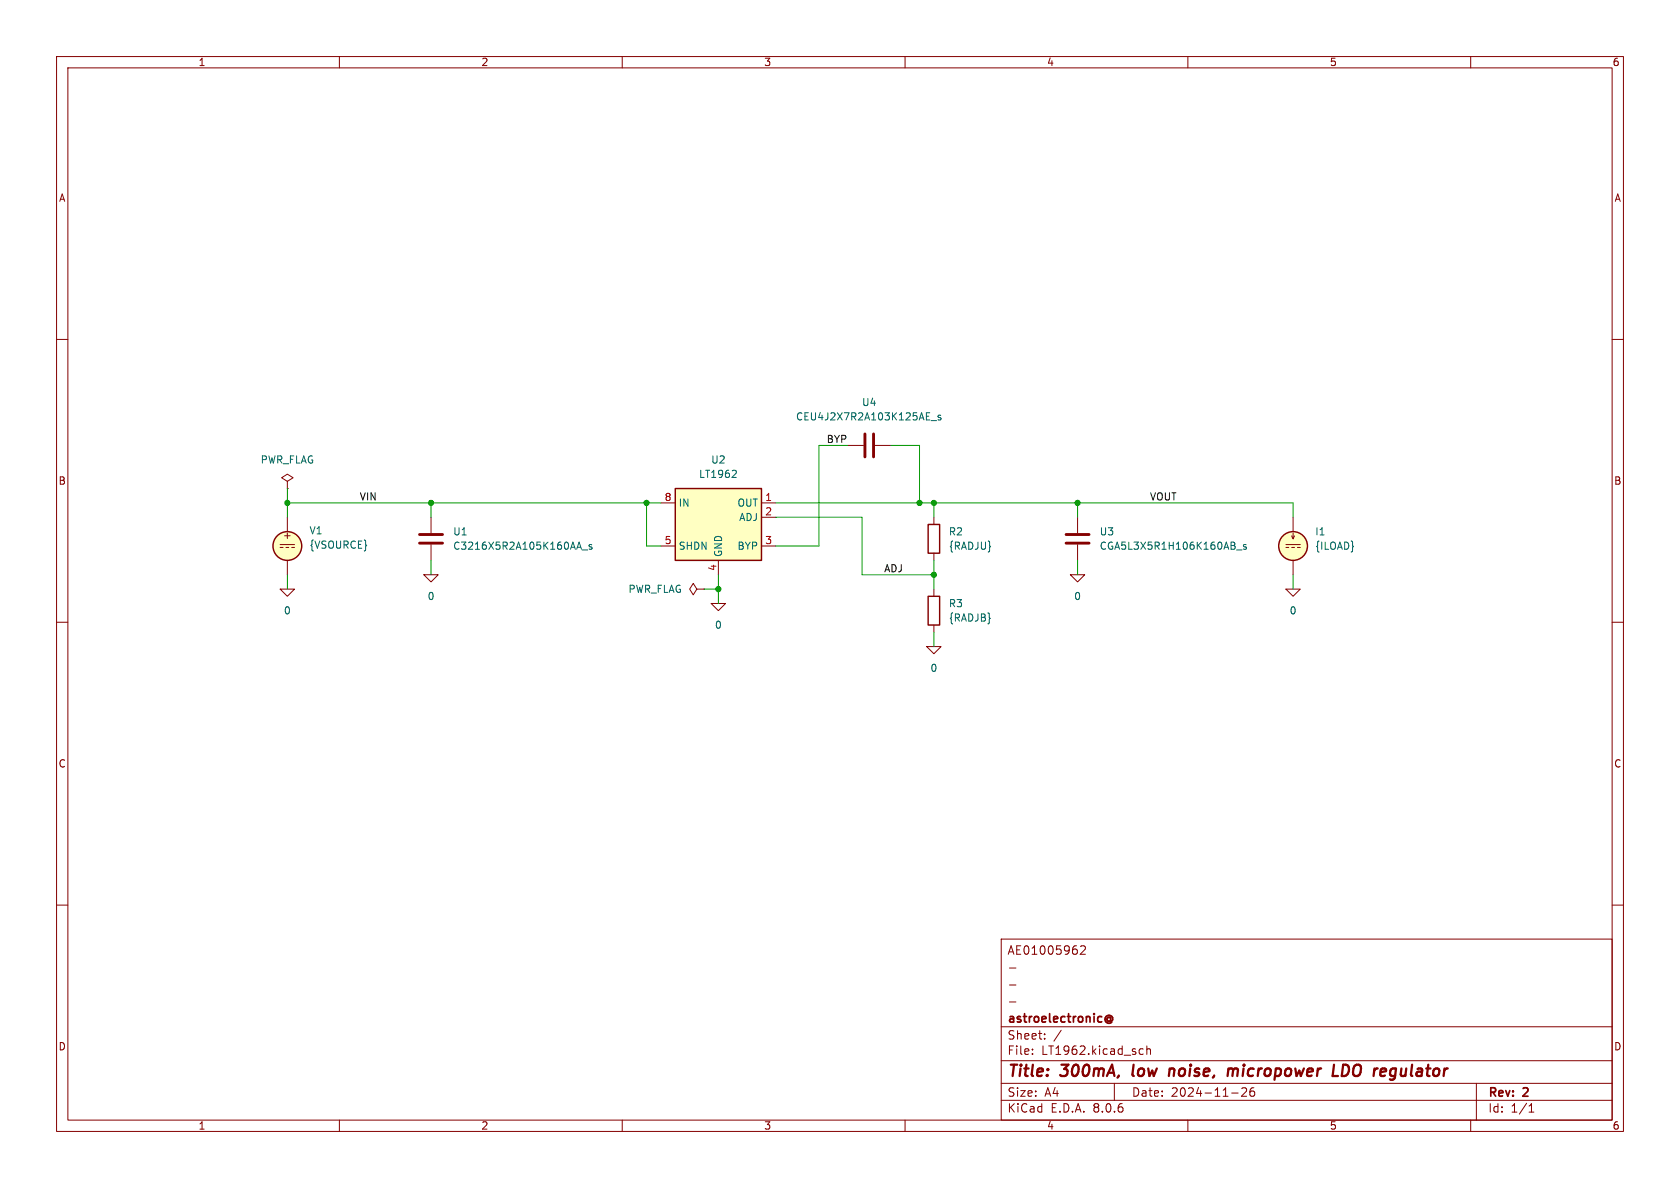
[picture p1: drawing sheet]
(kicad_sch
 (version 20231120)
 (generator "eeschema")
 (generator_version "8.0")
 (paper "A4")
 (title_block
  (title "300mA, low noise, micropower LDO regulator")
  (date "2024-11-26")
  (rev "2")
  (company "astroelectronic@")
  (comment 1 "-")
  (comment 2 "-")
  (comment 3 "-")
  (comment 4 "AE01005962"))
 (lib_symbols
  (symbol "C_1"
   (pin_numbers hide)
   (pin_names
    (offset 0.254)) (exclude_from_sim no) (in_bom yes) (on_board yes)
   (property "Reference" "C" (at 0.635 2.54 0) (effects (font (size 1.27 1.27)) (justify left)))
   (property "Value" "C_1" (at 0.635 -2.54 0) (effects (font (size 1.27 1.27)) (justify left)))
   (property "Footprint" "" (at 0.9652 -3.81 0) (effects (font (size 1.27 1.27)) (hide yes)))
   (property "Datasheet" "~" (at 0 0 0) (effects (font (size 1.27 1.27)) (hide yes)))
   (property "Description" "Unpolarized capacitor" (at 0 0 0) (effects (font (size 1.27 1.27)) (hide yes)))
   (symbol "C_1_0_1"
    (polyline (pts (xy -2.032 -0.762) (xy 2.032 -0.762)) (stroke (width 0.508) (type default)) (fill (type none)))
    (polyline (pts (xy -2.032 0.762) (xy 2.032 0.762)) (stroke (width 0.508) (type default)) (fill (type none))))
   (symbol "C_1_1_1"
    (pin passive line (at 0 3.81 270) (length 2.794) (name "~" (effects (font (size 1.27 1.27)))) (number "1" (effects (font (size 1.27 1.27)))))
    (pin passive line (at 0 -3.81 90) (length 2.794) (name "~" (effects (font (size 1.27 1.27)))) (number "2" (effects (font (size 1.27 1.27)))))))
  (symbol "C_2"
   (pin_numbers hide)
   (pin_names
    (offset 0.254)) (exclude_from_sim no) (in_bom yes) (on_board yes)
   (property "Reference" "C" (at 0.635 2.54 0) (effects (font (size 1.27 1.27)) (justify left)))
   (property "Value" "C_2" (at 0.635 -2.54 0) (effects (font (size 1.27 1.27)) (justify left)))
   (property "Footprint" "" (at 0.9652 -3.81 0) (effects (font (size 1.27 1.27)) (hide yes)))
   (property "Datasheet" "~" (at 0 0 0) (effects (font (size 1.27 1.27)) (hide yes)))
   (property "Description" "Unpolarized capacitor" (at 0 0 0) (effects (font (size 1.27 1.27)) (hide yes)))
   (symbol "C_2_0_1"
    (polyline (pts (xy -2.032 -0.762) (xy 2.032 -0.762)) (stroke (width 0.508) (type default)) (fill (type none)))
    (polyline (pts (xy -2.032 0.762) (xy 2.032 0.762)) (stroke (width 0.508) (type default)) (fill (type none))))
   (symbol "C_2_1_1"
    (pin passive line (at 0 3.81 270) (length 2.794) (name "~" (effects (font (size 1.27 1.27)))) (number "1" (effects (font (size 1.27 1.27)))))
    (pin passive line (at 0 -3.81 90) (length 2.794) (name "~" (effects (font (size 1.27 1.27)))) (number "2" (effects (font (size 1.27 1.27)))))))
  (symbol "LT1962:0"
   (power)
   (pin_names
    (offset 0)) (exclude_from_sim no) (in_bom yes) (on_board yes)
   (property "Reference" "#GND" (at 0 -2.54 0) (effects (font (size 1.27 1.27)) (hide yes)))
   (property "Value" "0" (at 0 -1.778 0) (effects (font (size 1.27 1.27))))
   (property "Footprint" "" (at 0 0 0) (effects (font (size 1.27 1.27)) (hide yes)))
   (property "Datasheet" "~" (at 0 0 0) (effects (font (size 1.27 1.27)) (hide yes)))
   (property "Description" "0V reference potential for simulation" (at 0 0 0) (effects (font (size 1.27 1.27)) (hide yes)))
   (symbol "0_0_1"
    (polyline (pts (xy -1.27 0) (xy 0 -1.27) (xy 1.27 0) (xy -1.27 0)) (stroke (width 0) (type default)) (fill (type none))))
   (symbol "0_1_1"
    (pin power_in line (at 0 0 0) (length 0) hide (name "0" (effects (font (size 1.016 1.016)))) (number "1" (effects (font (size 1.016 1.016)))))))
  (symbol "LT1962:C"
   (pin_numbers hide)
   (pin_names
    (offset 0.254)) (exclude_from_sim no) (in_bom yes) (on_board yes)
   (property "Reference" "C" (at 0.635 2.54 0) (effects (font (size 1.27 1.27)) (justify left)))
   (property "Value" "C" (at 0.635 -2.54 0) (effects (font (size 1.27 1.27)) (justify left)))
   (property "Footprint" "" (at 0.9652 -3.81 0) (effects (font (size 1.27 1.27)) (hide yes)))
   (property "Datasheet" "~" (at 0 0 0) (effects (font (size 1.27 1.27)) (hide yes)))
   (property "Description" "Unpolarized capacitor" (at 0 0 0) (effects (font (size 1.27 1.27)) (hide yes)))
   (symbol "C_0_1"
    (polyline (pts (xy -2.032 -0.762) (xy 2.032 -0.762)) (stroke (width 0.508) (type default)) (fill (type none)))
    (polyline (pts (xy -2.032 0.762) (xy 2.032 0.762)) (stroke (width 0.508) (type default)) (fill (type none))))
   (symbol "C_1_1"
    (pin passive line (at 0 3.81 270) (length 2.794) (name "~" (effects (font (size 1.27 1.27)))) (number "1" (effects (font (size 1.27 1.27)))))
    (pin passive line (at 0 -3.81 90) (length 2.794) (name "~" (effects (font (size 1.27 1.27)))) (number "2" (effects (font (size 1.27 1.27)))))))
  (symbol "LT1962:IDC"
   (pin_numbers hide)
   (pin_names
    (offset 0.0254)) (exclude_from_sim no) (in_bom yes) (on_board yes)
   (property "Reference" "I" (at 2.54 2.54 0) (effects (font (size 1.27 1.27)) (justify left)))
   (property "Value" "1" (at 2.54 0 0) (effects (font (size 1.27 1.27)) (justify left)))
   (property "Footprint" "" (at 0 0 0) (effects (font (size 1.27 1.27)) (hide yes)))
   (property "Datasheet" "~" (at 0 0 0) (effects (font (size 1.27 1.27)) (hide yes)))
   (property "Description" "Current source, DC" (at 0 0 0) (effects (font (size 1.27 1.27)) (hide yes)))
   (property "Sim.Pins" "1=+ 2=-" (at 0 0 0) (effects (font (size 1.27 1.27)) (hide yes)))
   (property "Sim.Type" "DC" (at 0 0 0) (effects (font (size 1.27 1.27)) (hide yes)))
   (property "Sim.Device" "I" (at 0 0 0) (effects (font (size 1.27 1.27)) (justify left) (hide yes)))
   (property "Spice_Netlist_Enabled" "Y" (at 0 0 0) (effects (font (size 1.27 1.27)) (justify left) (hide yes)))
   (symbol "IDC_0_0"
    (polyline (pts (xy -1.27 0.254) (xy 1.27 0.254)) (stroke (width 0) (type default)) (fill (type none)))
    (polyline (pts (xy -0.762 -0.254) (xy -1.27 -0.254)) (stroke (width 0) (type default)) (fill (type none)))
    (polyline (pts (xy 0.254 -0.254) (xy -0.254 -0.254)) (stroke (width 0) (type default)) (fill (type none)))
    (polyline (pts (xy 1.27 -0.254) (xy 0.762 -0.254)) (stroke (width 0) (type default)) (fill (type none))))
   (symbol "IDC_0_1"
    (polyline (pts (xy 0 1.27) (xy 0 2.286)) (stroke (width 0) (type default)) (fill (type none)))
    (polyline (pts (xy -0.254 1.778) (xy 0 1.27) (xy 0.254 1.778)) (stroke (width 0) (type default)) (fill (type none)))
    (circle (center 0 0) (radius 2.54) (stroke (width 0.254) (type default)) (fill (type background))))
   (symbol "IDC_1_1"
    (pin passive line (at 0 5.08 270) (length 2.54) (name "~" (effects (font (size 1.27 1.27)))) (number "1" (effects (font (size 1.27 1.27)))))
    (pin passive line (at 0 -5.08 90) (length 2.54) (name "~" (effects (font (size 1.27 1.27)))) (number "2" (effects (font (size 1.27 1.27)))))))
  (symbol "LT1962:LT1962" (exclude_from_sim no) (in_bom yes) (on_board yes)
   (property "Reference" "U" (at -7.62 8.89 0) (effects (font (size 1.27 1.27)) (justify left)))
   (property "Value" "LT1962" (at 1.27 -6.35 0) (effects (font (size 1.27 1.27)) (justify left)))
   (property "Footprint" "Package_SO:MSOP-8_3x3mm_P0.65mm" (at 0 -8.89 0) (effects (font (size 1.27 1.27)) (hide yes)))
   (property "Datasheet" "https://www.analog.com/en/products/lt1962.html" (at 0 -13.97 0) (effects (font (size 1.27 1.27)) (hide yes)))
   (property "Description" "300mA, Low Noise, Micropower LDO Regulator" (at 0 0 0) (effects (font (size 1.27 1.27)) (hide yes)))
   (symbol "LT1962_0_1"
    (rectangle (start -7.62 7.62) (end 7.62 -5.08) (stroke (width 0.254) (type default)) (fill (type background))))
   (symbol "LT1962_1_1"
    (pin passive line (at 10.16 5.08 180) (length 2.54) (name "OUT" (effects (font (size 1.27 1.27)))) (number "1" (effects (font (size 1.27 1.27)))))
    (pin passive line (at 10.16 2.54 180) (length 2.54) (name "ADJ" (effects (font (size 1.27 1.27)))) (number "2" (effects (font (size 1.27 1.27)))))
    (pin passive line (at 10.16 -2.54 180) (length 2.54) (name "BYP" (effects (font (size 1.27 1.27)))) (number "3" (effects (font (size 1.27 1.27)))))
    (pin passive line (at 0 -7.62 90) (length 2.54) (name "GND" (effects (font (size 1.27 1.27)))) (number "4" (effects (font (size 1.27 1.27)))))
    (pin passive line (at -10.16 -2.54 0) (length 2.54) (name "SHDN" (effects (font (size 1.27 1.27)))) (number "5" (effects (font (size 1.27 1.27)))))
    (pin passive line (at -10.16 5.08 0) (length 2.54) (name "IN" (effects (font (size 1.27 1.27)))) (number "8" (effects (font (size 1.27 1.27)))))))
  (symbol "LT1962:PWR_FLAG"
   (power)
   (pin_numbers hide)
   (pin_names
    (offset 0) hide) (exclude_from_sim no) (in_bom yes) (on_board yes)
   (property "Reference" "#FLG" (at 0 1.905 0) (effects (font (size 1.27 1.27)) (hide yes)))
   (property "Value" "PWR_FLAG" (at 0 3.81 0) (effects (font (size 1.27 1.27))))
   (property "Footprint" "" (at 0 0 0) (effects (font (size 1.27 1.27)) (hide yes)))
   (property "Datasheet" "~" (at 0 0 0) (effects (font (size 1.27 1.27)) (hide yes)))
   (property "Description" "Special symbol for telling ERC where power comes from" (at 0 0 0) (effects (font (size 1.27 1.27)) (hide yes)))
   (symbol "PWR_FLAG_0_0"
    (pin power_out line (at 0 0 90) (length 0) (name "pwr" (effects (font (size 1.27 1.27)))) (number "1" (effects (font (size 1.27 1.27))))))
   (symbol "PWR_FLAG_0_1"
    (polyline (pts (xy 0 0) (xy 0 1.27) (xy -1.016 1.905) (xy 0 2.54) (xy 1.016 1.905) (xy 0 1.27)) (stroke (width 0) (type default)) (fill (type none)))))
  (symbol "LT1962:R"
   (pin_numbers hide)
   (pin_names
    (offset 0)) (exclude_from_sim no) (in_bom yes) (on_board yes)
   (property "Reference" "R" (at 2.032 0 90) (effects (font (size 1.27 1.27))))
   (property "Value" "R" (at 0 0 90) (effects (font (size 1.27 1.27))))
   (property "Footprint" "" (at -1.778 0 90) (effects (font (size 1.27 1.27)) (hide yes)))
   (property "Datasheet" "~" (at 0 0 0) (effects (font (size 1.27 1.27)) (hide yes)))
   (property "Description" "Resistor" (at 0 0 0) (effects (font (size 1.27 1.27)) (hide yes)))
   (symbol "R_0_1"
    (rectangle (start -1.016 -2.54) (end 1.016 2.54) (stroke (width 0.254) (type default)) (fill (type none))))
   (symbol "R_1_1"
    (pin passive line (at 0 3.81 270) (length 1.27) (name "~" (effects (font (size 1.27 1.27)))) (number "1" (effects (font (size 1.27 1.27)))))
    (pin passive line (at 0 -3.81 90) (length 1.27) (name "~" (effects (font (size 1.27 1.27)))) (number "2" (effects (font (size 1.27 1.27)))))))
  (symbol "LT1962:VDC"
   (pin_numbers hide)
   (pin_names
    (offset 0.0254)) (exclude_from_sim no) (in_bom yes) (on_board yes)
   (property "Reference" "V" (at 2.54 2.54 0) (effects (font (size 1.27 1.27)) (justify left)))
   (property "Value" "1" (at 2.54 0 0) (effects (font (size 1.27 1.27)) (justify left)))
   (property "Footprint" "" (at 0 0 0) (effects (font (size 1.27 1.27)) (hide yes)))
   (property "Datasheet" "~" (at 0 0 0) (effects (font (size 1.27 1.27)) (hide yes)))
   (property "Description" "Voltage source, DC" (at 0 0 0) (effects (font (size 1.27 1.27)) (hide yes)))
   (property "Sim.Pins" "1=+ 2=-" (at 0 0 0) (effects (font (size 1.27 1.27)) (hide yes)))
   (property "Sim.Type" "DC" (at 0 0 0) (effects (font (size 1.27 1.27)) (hide yes)))
   (property "Sim.Device" "V" (at 0 0 0) (effects (font (size 1.27 1.27)) (justify left) (hide yes)))
   (property "Spice_Netlist_Enabled" "Y" (at 0 0 0) (effects (font (size 1.27 1.27)) (justify left) (hide yes)))
   (symbol "VDC_0_0"
    (polyline (pts (xy -1.27 0.254) (xy 1.27 0.254)) (stroke (width 0) (type default)) (fill (type none)))
    (polyline (pts (xy -0.762 -0.254) (xy -1.27 -0.254)) (stroke (width 0) (type default)) (fill (type none)))
    (polyline (pts (xy 0.254 -0.254) (xy -0.254 -0.254)) (stroke (width 0) (type default)) (fill (type none)))
    (polyline (pts (xy 1.27 -0.254) (xy 0.762 -0.254)) (stroke (width 0) (type default)) (fill (type none)))
    (text "+" (at 0 1.905 0) (effects (font (size 1.27 1.27)))))
   (symbol "VDC_0_1"
    (circle (center 0 0) (radius 2.54) (stroke (width 0.254) (type default)) (fill (type background))))
   (symbol "VDC_1_1"
    (pin passive line (at 0 5.08 270) (length 2.54) (name "~" (effects (font (size 1.27 1.27)))) (number "1" (effects (font (size 1.27 1.27)))))
    (pin passive line (at 0 -5.08 90) (length 2.54) (name "~" (effects (font (size 1.27 1.27)))) (number "2" (effects (font (size 1.27 1.27))))))))
 (junction
  (at 190.5 88.9)
  (diameter 0)
  (color 0 0 0 0))
 (junction
  (at 165.1 88.9)
  (diameter 0)
  (color 0 0 0 0))
 (junction
  (at 165.1 101.6)
  (diameter 0)
  (color 0 0 0 0))
 (junction
  (at 114.3 88.9)
  (diameter 0)
  (color 0 0 0 0))
 (junction
  (at 50.8 88.9)
  (diameter 0)
  (color 0 0 0 0))
 (junction
  (at 76.2 88.9)
  (diameter 0)
  (color 0 0 0 0))
 (junction
  (at 127 104.14)
  (diameter 0)
  (color 0 0 0 0))
 (junction
  (at 162.56 88.9)
  (diameter 0)
  (color 0 0 0 0))
 (wire
  (pts (xy 228.6 91.44) (xy 228.6 88.9))
  (stroke (width 0) (type default)))
 (wire
  (pts (xy 165.1 101.6) (xy 165.1 104.14))
  (stroke (width 0) (type default)))
 (wire
  (pts (xy 137.16 88.9) (xy 162.56 88.9))
  (stroke (width 0) (type default)))
 (wire
  (pts (xy 162.56 78.74) (xy 162.56 88.9))
  (stroke (width 0) (type default)))
 (wire
  (pts (xy 76.2 99.06) (xy 76.2 101.6))
  (stroke (width 0) (type default)))
 (wire
  (pts (xy 190.5 99.06) (xy 190.5 101.6))
  (stroke (width 0) (type default)))
 (wire
  (pts (xy 165.1 88.9) (xy 190.5 88.9))
  (stroke (width 0) (type default)))
 (wire
  (pts (xy 157.48 78.74) (xy 162.56 78.74))
  (stroke (width 0) (type default)))
 (wire
  (pts (xy 152.4 101.6) (xy 152.4 91.44))
  (stroke (width 0) (type default)))
 (wire
  (pts (xy 127 101.6) (xy 127 104.14))
  (stroke (width 0) (type default)))
 (wire
  (pts (xy 190.5 91.44) (xy 190.5 88.9))
  (stroke (width 0) (type default)))
 (wire
  (pts (xy 162.56 88.9) (xy 165.1 88.9))
  (stroke (width 0) (type default)))
 (wire
  (pts (xy 165.1 111.76) (xy 165.1 114.3))
  (stroke (width 0) (type default)))
 (wire
  (pts (xy 144.78 96.52) (xy 144.78 78.74))
  (stroke (width 0) (type default)))
 (wire
  (pts (xy 114.3 88.9) (xy 116.84 88.9))
  (stroke (width 0) (type default)))
 (wire
  (pts (xy 228.6 101.6) (xy 228.6 104.14))
  (stroke (width 0) (type default)))
 (wire
  (pts (xy 190.5 88.9) (xy 228.6 88.9))
  (stroke (width 0) (type default)))
 (wire
  (pts (xy 116.84 96.52) (xy 114.3 96.52))
  (stroke (width 0) (type default)))
 (wire
  (pts (xy 50.8 88.9) (xy 76.2 88.9))
  (stroke (width 0) (type default)))
 (wire
  (pts (xy 152.4 91.44) (xy 137.16 91.44))
  (stroke (width 0) (type default)))
 (wire
  (pts (xy 76.2 88.9) (xy 114.3 88.9))
  (stroke (width 0) (type default)))
 (wire
  (pts (xy 144.78 78.74) (xy 149.86 78.74))
  (stroke (width 0) (type default)))
 (wire
  (pts (xy 76.2 88.9) (xy 76.2 91.44))
  (stroke (width 0) (type default)))
 (wire
  (pts (xy 127 104.14) (xy 124.46 104.14))
  (stroke (width 0) (type default)))
 (wire
  (pts (xy 127 104.14) (xy 127 106.68))
  (stroke (width 0) (type default)))
 (wire
  (pts (xy 165.1 88.9) (xy 165.1 91.44))
  (stroke (width 0) (type default)))
 (wire
  (pts (xy 50.8 91.44) (xy 50.8 88.9))
  (stroke (width 0) (type default)))
 (wire
  (pts (xy 50.8 86.36) (xy 50.8 88.9))
  (stroke (width 0) (type default)))
 (wire
  (pts (xy 165.1 99.06) (xy 165.1 101.6))
  (stroke (width 0) (type default)))
 (wire
  (pts (xy 50.8 101.6) (xy 50.8 104.14))
  (stroke (width 0) (type default)))
 (wire
  (pts (xy 152.4 101.6) (xy 165.1 101.6))
  (stroke (width 0) (type default)))
 (wire
  (pts (xy 137.16 96.52) (xy 144.78 96.52))
  (stroke (width 0) (type default)))
 (wire
  (pts (xy 114.3 88.9) (xy 114.3 96.52))
  (stroke (width 0) (type default)))
 (label "BYP"
  (at 146.05 78.74 0)
  (fields_autoplaced yes)
  (effects (font (size 1.27 1.27)) (justify left bottom)))
 (label "VOUT"
  (at 203.2 88.9 0)
  (fields_autoplaced yes)
  (effects (font (size 1.27 1.27)) (justify left bottom)))
 (label "ADJ"
  (at 156.21 101.6 0)
  (fields_autoplaced yes)
  (effects (font (size 1.27 1.27)) (justify left bottom)))
 (label "VIN"
  (at 63.5 88.9 0)
  (fields_autoplaced yes)
  (effects (font (size 1.27 1.27)) (justify left bottom)))
 (symbol
  (lib_id "LT1962:0")
  (at 76.2 101.6 0)
  (unit 1)
  (exclude_from_sim no)
  (in_bom yes)
  (on_board yes)
  (dnp no)
  (fields_autoplaced yes)
  (property "Reference" "#GND0106" (at 76.2 104.14 0) (effects (font (size 1.27 1.27)) (hide yes)))
  (property "Value" "0" (at 76.2 105.41 0) (effects (font (size 1.27 1.27))))
  (property "Footprint" "" (at 76.2 101.6 0) (effects (font (size 1.27 1.27)) (hide yes)))
  (property "Datasheet" "~" (at 76.2 101.6 0) (effects (font (size 1.27 1.27)) (hide yes)))
  (property "Description" "" (at 76.2 101.6 0) (effects (font (size 1.27 1.27)) (hide yes)))
  (pin "1")
  (instances (project "" (path "" (reference "#GND0106") (unit 1))) (project "" (path "" (reference "#GND0106") (unit 1)))))
 (symbol
  (lib_id "LT1962:LT1962")
  (at 127 93.98 0)
  (unit 1)
  (exclude_from_sim no)
  (in_bom yes)
  (on_board yes)
  (dnp no)
  (fields_autoplaced yes)
  (property "Reference" "U2" (at 127 81.28 0) (effects (font (size 1.27 1.27))))
  (property "Value" "LT1962" (at 127 83.82 0) (effects (font (size 1.27 1.27))))
  (property "Footprint" "Package_SO:MSOP-8_3x3mm_P0.65mm" (at 127 102.87 0) (effects (font (size 1.27 1.27)) (hide yes)))
  (property "Datasheet" "https://www.analog.com/en/products/lt1962.html" (at 127 107.95 0) (effects (font (size 1.27 1.27)) (hide yes)))
  (property "Description" "" (at 127 93.98 0) (effects (font (size 1.27 1.27)) (hide yes)))
  (property "Sim.Device" "SUBCKT" (at 127 93.98 0) (effects (font (size 1.27 1.27)) (hide yes)))
  (property "Sim.Pins" "1=1 2=2 3=3 4=4 5=5 8=8" (at 0 -10.16 0) (effects (font (size 1.27 1.27)) (hide yes)))
  (property "Sim.Library" "_models\\LT1962.lib" (at 127 93.98 0) (effects (font (size 1.27 1.27)) (hide yes)))
  (property "Sim.Name" "LT1962" (at 127 93.98 0) (effects (font (size 1.27 1.27)) (hide yes)))
  (pin "1")
  (pin "2")
  (pin "3")
  (pin "4")
  (pin "5")
  (pin "8")
  (instances (project "" (path "" (reference "U2") (unit 1))) (project "" (path "" (reference "U2") (unit 1)))))
 (symbol
  (lib_id "LT1962:0")
  (at 50.8 104.14 0)
  (unit 1)
  (exclude_from_sim no)
  (in_bom yes)
  (on_board yes)
  (dnp no)
  (fields_autoplaced yes)
  (property "Reference" "#GND0105" (at 50.8 106.68 0) (effects (font (size 1.27 1.27)) (hide yes)))
  (property "Value" "0" (at 50.8 107.95 0) (effects (font (size 1.27 1.27))))
  (property "Footprint" "" (at 50.8 104.14 0) (effects (font (size 1.27 1.27)) (hide yes)))
  (property "Datasheet" "~" (at 50.8 104.14 0) (effects (font (size 1.27 1.27)) (hide yes)))
  (property "Description" "" (at 50.8 104.14 0) (effects (font (size 1.27 1.27)) (hide yes)))
  (pin "1")
  (instances (project "" (path "" (reference "#GND0105") (unit 1))) (project "" (path "" (reference "#GND0105") (unit 1)))))
 (symbol
  (lib_name "LT1962:IDC")
  (lib_id "LT1962:IDC")
  (at 228.6 96.52 0)
  (unit 1)
  (exclude_from_sim no)
  (in_bom yes)
  (on_board yes)
  (dnp no)
  (fields_autoplaced yes)
  (property "Reference" "I1" (at 232.41 93.9799 0) (effects (font (size 1.27 1.27)) (justify left)))
  (property "Value" "{ILOAD}" (at 232.41 96.5199 0) (effects (font (size 1.27 1.27)) (justify left)))
  (property "Footprint" "" (at 228.6 96.52 0) (effects (font (size 1.27 1.27)) (hide yes)))
  (property "Datasheet" "~" (at 228.6 96.52 0) (effects (font (size 1.27 1.27)) (hide yes)))
  (property "Description" "" (at 228.6 96.52 0) (effects (font (size 1.27 1.27)) (hide yes)))
  (property "Sim.Device" "SPICE" (at 228.6 96.52 0) (effects (font (size 1.27 1.27)) (justify left) (hide yes)))
  (property "Sim.Params" "type=\"I\" model=\"{ILOAD}\" lib=\"\"" (at 0 -10.16 0) (effects (font (size 1.27 1.27)) (hide yes)))
  (property "Sim.Pins" "1=1 2=2" (at 0 -10.16 0) (effects (font (size 1.27 1.27)) (hide yes)))
  (pin "1")
  (pin "2")
  (instances (project "" (path "" (reference "I1") (unit 1))) (project "" (path "" (reference "I1") (unit 1)))))
 (symbol
  (lib_id "LT1962:C")
  (at 153.67 78.74 90)
  (unit 1)
  (exclude_from_sim no)
  (in_bom yes)
  (on_board yes)
  (dnp no)
  (fields_autoplaced yes)
  (property "Reference" "U4" (at 153.67 71.12 90) (effects (font (size 1.27 1.27))))
  (property "Value" "CEU4J2X7R2A103K125AE_s" (at 153.67 73.66 90) (effects (font (size 1.27 1.27))))
  (property "Footprint" "" (at 157.48 77.7748 0) (effects (font (size 1.27 1.27)) (hide yes)))
  (property "Datasheet" "~" (at 153.67 78.74 0) (effects (font (size 1.27 1.27)) (hide yes)))
  (property "Description" "" (at 153.67 78.74 0) (effects (font (size 1.27 1.27)) (hide yes)))
  (property "Sim.Device" "SUBCKT" (at 153.67 78.74 0) (effects (font (size 1.27 1.27)) (hide yes)))
  (property "Sim.Pins" "1=n1 2=n2" (at 0 -10.16 0) (effects (font (size 1.27 1.27)) (hide yes)))
  (property "Sim.Library" "_models\\CEU4J2X7R2A103K125AE_s.mod" (at 153.67 78.74 0) (effects (font (size 1.27 1.27)) (hide yes)))
  (property "Sim.Name" "CEU4J2X7R2A103K125AE_s" (at 153.67 78.74 0) (effects (font (size 1.27 1.27)) (hide yes)))
  (pin "1")
  (pin "2")
  (instances (project "" (path "" (reference "U4") (unit 1))) (project "" (path "" (reference "U4") (unit 1)))))
 (symbol
  (lib_id "LT1962:R")
  (at 165.1 95.25 0)
  (unit 1)
  (exclude_from_sim no)
  (in_bom yes)
  (on_board yes)
  (dnp no)
  (fields_autoplaced yes)
  (property "Reference" "R2" (at 167.64 93.9799 0) (effects (font (size 1.27 1.27)) (justify left)))
  (property "Value" "{RADJU}" (at 167.64 96.5199 0) (effects (font (size 1.27 1.27)) (justify left)))
  (property "Footprint" "" (at 163.322 95.25 90) (effects (font (size 1.27 1.27)) (hide yes)))
  (property "Datasheet" "~" (at 165.1 95.25 0) (effects (font (size 1.27 1.27)) (hide yes)))
  (property "Description" "" (at 165.1 95.25 0) (effects (font (size 1.27 1.27)) (hide yes)))
  (pin "1")
  (pin "2"))
 (symbol
  (lib_id "LT1962:0")
  (at 228.6 104.14 0)
  (unit 1)
  (exclude_from_sim no)
  (in_bom yes)
  (on_board yes)
  (dnp no)
  (fields_autoplaced yes)
  (property "Reference" "#GND0102" (at 228.6 106.68 0) (effects (font (size 1.27 1.27)) (hide yes)))
  (property "Value" "0" (at 228.6 107.95 0) (effects (font (size 1.27 1.27))))
  (property "Footprint" "" (at 228.6 104.14 0) (effects (font (size 1.27 1.27)) (hide yes)))
  (property "Datasheet" "~" (at 228.6 104.14 0) (effects (font (size 1.27 1.27)) (hide yes)))
  (property "Description" "" (at 228.6 104.14 0) (effects (font (size 1.27 1.27)) (hide yes)))
  (pin "1")
  (instances (project "" (path "" (reference "#GND0102") (unit 1))) (project "" (path "" (reference "#GND0102") (unit 1)))))
 (symbol
  (lib_id "LT1962:PWR_FLAG")
  (at 124.46 104.14 90)
  (unit 1)
  (exclude_from_sim no)
  (in_bom yes)
  (on_board yes)
  (dnp no)
  (fields_autoplaced yes)
  (property "Reference" "#FLG02" (at 122.555 104.14 0) (effects (font (size 1.27 1.27)) (hide yes)))
  (property "Value" "PWR_FLAG" (at 120.65 104.1399 90) (effects (font (size 1.27 1.27)) (justify left)))
  (property "Footprint" "" (at 124.46 104.14 0) (effects (font (size 1.27 1.27)) (hide yes)))
  (property "Datasheet" "~" (at 124.46 104.14 0) (effects (font (size 1.27 1.27)) (hide yes)))
  (property "Description" "" (at 124.46 104.14 0) (effects (font (size 1.27 1.27)) (hide yes)))
  (pin "1")
  (instances (project "" (path "" (reference "#FLG02") (unit 1))) (project "" (path "" (reference "#FLG02") (unit 1)))))
 (symbol
  (lib_id "LT1962:0")
  (at 165.1 114.3 0)
  (unit 1)
  (exclude_from_sim no)
  (in_bom yes)
  (on_board yes)
  (dnp no)
  (fields_autoplaced yes)
  (property "Reference" "#GND01" (at 165.1 116.84 0) (effects (font (size 1.27 1.27)) (hide yes)))
  (property "Value" "0" (at 165.1 118.11 0) (effects (font (size 1.27 1.27))))
  (property "Footprint" "" (at 165.1 114.3 0) (effects (font (size 1.27 1.27)) (hide yes)))
  (property "Datasheet" "~" (at 165.1 114.3 0) (effects (font (size 1.27 1.27)) (hide yes)))
  (property "Description" "" (at 165.1 114.3 0) (effects (font (size 1.27 1.27)) (hide yes)))
  (pin "1")
  (instances (project "" (path "" (reference "#GND01") (unit 1))) (project "" (path "" (reference "#GND01") (unit 1)))))
 (symbol
  (lib_id "LT1962:R")
  (at 165.1 107.95 0)
  (unit 1)
  (exclude_from_sim no)
  (in_bom yes)
  (on_board yes)
  (dnp no)
  (fields_autoplaced yes)
  (property "Reference" "R3" (at 167.64 106.6799 0) (effects (font (size 1.27 1.27)) (justify left)))
  (property "Value" "{RADJB}" (at 167.64 109.2199 0) (effects (font (size 1.27 1.27)) (justify left)))
  (property "Footprint" "" (at 163.322 107.95 90) (effects (font (size 1.27 1.27)) (hide yes)))
  (property "Datasheet" "~" (at 165.1 107.95 0) (effects (font (size 1.27 1.27)) (hide yes)))
  (property "Description" "" (at 165.1 107.95 0) (effects (font (size 1.27 1.27)) (hide yes)))
  (pin "1")
  (pin "2"))
 (symbol
  (lib_id "LT1962:0")
  (at 127 106.68 0)
  (unit 1)
  (exclude_from_sim no)
  (in_bom yes)
  (on_board yes)
  (dnp no)
  (fields_autoplaced yes)
  (property "Reference" "#GND0104" (at 127 109.22 0) (effects (font (size 1.27 1.27)) (hide yes)))
  (property "Value" "0" (at 127 110.49 0) (effects (font (size 1.27 1.27))))
  (property "Footprint" "" (at 127 106.68 0) (effects (font (size 1.27 1.27)) (hide yes)))
  (property "Datasheet" "~" (at 127 106.68 0) (effects (font (size 1.27 1.27)) (hide yes)))
  (property "Description" "" (at 127 106.68 0) (effects (font (size 1.27 1.27)) (hide yes)))
  (pin "1")
  (instances (project "" (path "" (reference "#GND0104") (unit 1))) (project "" (path "" (reference "#GND0104") (unit 1)))))
 (symbol
  (lib_name "C_1")
  (lib_id "LT1962:C_1")
  (at 190.5 95.25 0)
  (unit 1)
  (exclude_from_sim no)
  (in_bom yes)
  (on_board yes)
  (dnp no)
  (fields_autoplaced yes)
  (property "Reference" "U3" (at 194.31 93.9799 0) (effects (font (size 1.27 1.27)) (justify left)))
  (property "Value" "CGA5L3X5R1H106K160AB_s" (at 194.31 96.5199 0) (effects (font (size 1.27 1.27)) (justify left)))
  (property "Footprint" "" (at 191.4652 99.06 0) (effects (font (size 1.27 1.27)) (hide yes)))
  (property "Datasheet" "~" (at 190.5 95.25 0) (effects (font (size 1.27 1.27)) (hide yes)))
  (property "Description" "" (at 190.5 95.25 0) (effects (font (size 1.27 1.27)) (hide yes)))
  (property "Sim.Device" "SUBCKT" (at 190.5 95.25 0) (effects (font (size 1.27 1.27)) (hide yes)))
  (property "Sim.Pins" "1=n1 2=n2" (at 0 -10.16 0) (effects (font (size 1.27 1.27)) (hide yes)))
  (property "Sim.Library" "_models\\CGA5L3X5R1H106K160AB_s.mod" (at 190.5 95.25 0) (effects (font (size 1.27 1.27)) (hide yes)))
  (property "Sim.Name" "CGA5L3X5R1H106K160AB_s" (at 190.5 95.25 0) (effects (font (size 1.27 1.27)) (hide yes)))
  (pin "1")
  (pin "2")
  (instances (project "" (path "" (reference "U3") (unit 1))) (project "" (path "" (reference "U3") (unit 1)))))
 (symbol
  (lib_id "LT1962:0")
  (at 190.5 101.6 0)
  (unit 1)
  (exclude_from_sim no)
  (in_bom yes)
  (on_board yes)
  (dnp no)
  (fields_autoplaced yes)
  (property "Reference" "#GND0101" (at 190.5 104.14 0) (effects (font (size 1.27 1.27)) (hide yes)))
  (property "Value" "0" (at 190.5 105.41 0) (effects (font (size 1.27 1.27))))
  (property "Footprint" "" (at 190.5 101.6 0) (effects (font (size 1.27 1.27)) (hide yes)))
  (property "Datasheet" "~" (at 190.5 101.6 0) (effects (font (size 1.27 1.27)) (hide yes)))
  (property "Description" "" (at 190.5 101.6 0) (effects (font (size 1.27 1.27)) (hide yes)))
  (pin "1")
  (instances (project "" (path "" (reference "#GND0101") (unit 1))) (project "" (path "" (reference "#GND0101") (unit 1)))))
 (symbol
  (lib_name "LT1962:VDC")
  (lib_id "LT1962:VDC")
  (at 50.8 96.52 0)
  (unit 1)
  (exclude_from_sim no)
  (in_bom yes)
  (on_board yes)
  (dnp no)
  (fields_autoplaced yes)
  (property "Reference" "V1" (at 54.61 93.7901 0) (effects (font (size 1.27 1.27)) (justify left)))
  (property "Value" "{VSOURCE}" (at 54.61 96.3301 0) (effects (font (size 1.27 1.27)) (justify left)))
  (property "Footprint" "" (at 50.8 96.52 0) (effects (font (size 1.27 1.27)) (hide yes)))
  (property "Datasheet" "~" (at 50.8 96.52 0) (effects (font (size 1.27 1.27)) (hide yes)))
  (property "Description" "" (at 50.8 96.52 0) (effects (font (size 1.27 1.27)) (hide yes)))
  (property "Sim.Device" "SPICE" (at 50.8 96.52 0) (effects (font (size 1.27 1.27)) (justify left) (hide yes)))
  (property "Sim.Params" "type=\"V\" model=\"{VSOURCE}\" lib=\"\"" (at 0 -10.16 0) (effects (font (size 1.27 1.27)) (hide yes)))
  (property "Sim.Pins" "1=1 2=2" (at 0 -10.16 0) (effects (font (size 1.27 1.27)) (hide yes)))
  (pin "1")
  (pin "2")
  (instances (project "" (path "" (reference "V1") (unit 1))) (project "" (path "" (reference "V1") (unit 1)))))
 (symbol
  (lib_id "LT1962:PWR_FLAG")
  (at 50.8 86.36 0)
  (unit 1)
  (exclude_from_sim no)
  (in_bom yes)
  (on_board yes)
  (dnp no)
  (fields_autoplaced yes)
  (property "Reference" "#FLG01" (at 50.8 84.455 0) (effects (font (size 1.27 1.27)) (hide yes)))
  (property "Value" "PWR_FLAG" (at 50.8 81.28 0) (effects (font (size 1.27 1.27))))
  (property "Footprint" "" (at 50.8 86.36 0) (effects (font (size 1.27 1.27)) (hide yes)))
  (property "Datasheet" "~" (at 50.8 86.36 0) (effects (font (size 1.27 1.27)) (hide yes)))
  (property "Description" "" (at 50.8 86.36 0) (effects (font (size 1.27 1.27)) (hide yes)))
  (pin "1")
  (instances (project "" (path "" (reference "#FLG01") (unit 1))) (project "" (path "" (reference "#FLG01") (unit 1)))))
 (symbol
  (lib_name "C_2")
  (lib_id "LT1962:C_2")
  (at 76.2 95.25 0)
  (unit 1)
  (exclude_from_sim no)
  (in_bom yes)
  (on_board yes)
  (dnp no)
  (fields_autoplaced yes)
  (property "Reference" "U1" (at 80.01 93.9799 0) (effects (font (size 1.27 1.27)) (justify left)))
  (property "Value" "C3216X5R2A105K160AA_s" (at 80.01 96.5199 0) (effects (font (size 1.27 1.27)) (justify left)))
  (property "Footprint" "" (at 77.1652 99.06 0) (effects (font (size 1.27 1.27)) (hide yes)))
  (property "Datasheet" "~" (at 76.2 95.25 0) (effects (font (size 1.27 1.27)) (hide yes)))
  (property "Description" "" (at 76.2 95.25 0) (effects (font (size 1.27 1.27)) (hide yes)))
  (property "Sim.Device" "SUBCKT" (at 76.2 95.25 0) (effects (font (size 1.27 1.27)) (hide yes)))
  (property "Sim.Pins" "1=n1 2=n2" (at 0 -10.16 0) (effects (font (size 1.27 1.27)) (hide yes)))
  (property "Sim.Library" "_models\\C3216X5R2A105K160AA_s.mod" (at 76.2 95.25 0) (effects (font (size 1.27 1.27)) (hide yes)))
  (property "Sim.Name" "C3216X5R2A105K160AA_s" (at 76.2 95.25 0) (effects (font (size 1.27 1.27)) (hide yes)))
  (pin "1")
  (pin "2")
  (instances (project "" (path "" (reference "U1") (unit 1))) (project "" (path "" (reference "U1") (unit 1)))))
 (sheet_instances
  (path ""
   (page "1"))))
